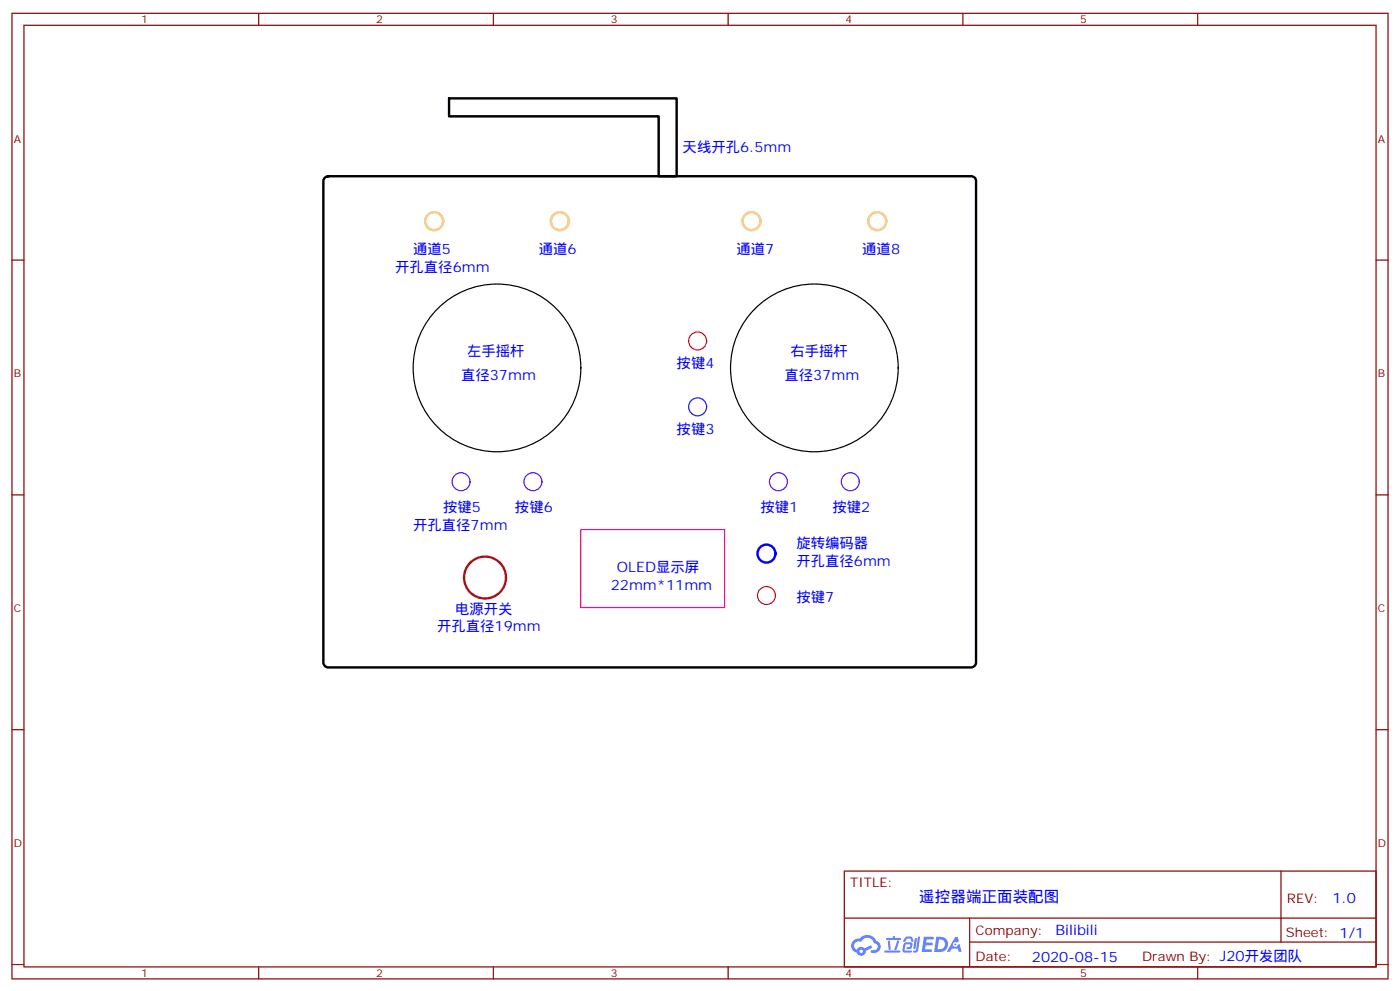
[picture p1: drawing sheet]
<svg xmlns="http://www.w3.org/2000/svg" width="412mm" height="292mm" viewBox="0 0 412 292" stroke-linecap="round" stroke-linejoin="round" font-family="sans-serif">
<g fill="none" stroke="#870000" stroke-width=".35">
<path d="M3.5 3.9h405.4v284.4h-405.4zM7.1 7.4h398.2v277.3h-398.2zM76.2 3.9v3.5M145.3 3.9v3.5M214.5 3.9v3.5M283.6 3.9v3.5M352.8 3.9v3.5M3.5 76.6h3.6M405.3 76.6h3.6M3.5 145.7h3.6M405.3 145.7h3.6M3.5 214.9h3.6"/>
<path d="M405.3 214.9h3.6M248.7 256.5h156.6v28.2h-156.6zM377.3 256.5v20.9M248.7 270.4h156.5M285.6 277.4h119.6M285.6 270.4v14.1M3.5 284h3.6M76.2 284.7v3.6M145.3 284.7v3.6M214.5 284.7v3.6M283.6 284.7v3.6M352.8 284.7v3.6"/>
<path d="M405.3 284h3.6"/>
</g>
<g fill="#5487ff">
<path d="M272.1 275.8h2.6l.3 .2-.1 .6h-2l-.1 1h1.6l.4 .4-.4 .4h-1.7l-.2 1.1 1.8 .1 .3 .3-.2 .4h-2.9z"/>
<path d="M281.4 275.9h.7l.4 1.3-.7 .3a.74 .74 0 0 0-1.1 .3 .74 .74 0 0 0 .5 1.1 .74 .74 0 0 0 .9-.7l.5-.3 .7 2.4h-.9l-.2-1h-1.9l-.5 1h-.9z"/>
<path d="M269.5 276.3h.6l-.4 2.9a.31 .31 0 0 1-.3 .3 .31 .31 0 0 1-.3-.3z"/>
<path d="M270.4 275.8h.6l-.5 4a.89 .89 0 0 1-.7 .7 .89 .89 0 0 1-.9-.3l1-.5z"/>
<path d="M266.8 276l.6-.2 1.2 .1 .5 1.3-.6 .1-.4-.9-1 .1a.95 .95 0 0 1-1 .8l-.1-.2z"/>
<path d="M266.4 277.7l1.8-.2a1.04 1.04 0 0 1 .6 1.1 1.04 1.04 0 0 1-.8 .9h-.7a.29 .29 0 0 1-.3-.4 .29 .29 0 0 1 .3-.2h.7l.2-.8h-1.4l-.4 1.8h1.9a.29 .29 0 0 1 .3 .3 .29 .29 0 0 1-.3 .3h-2l-.4-.3 .2-2.1z"/>
<path d="M260.5 279.9h4.4a.3 .3 0 0 1 .3 .3 .3 .3 0 0 1-.3 .3h-4.3z"/>
<path d="M264.3 277h.6l-.5 1.6a1.02 1.02 0 0 1-.7 1.2l-.2-.3z"/>
<path d="M261.5 277h.6l.3 2.4-.3 .3-.3-.2z"/>
<path d="M261.1 276.2h1.9l.2-.5h.5l-.1 .5h1.5a.29 .29 0 0 1 .3 .3 .29 .29 0 0 1-.3 .3h-3.9z"/>
<path d="M275.8 275.9l-.6 4.4h1.4a2.27 2.27 0 0 0 2.7-2.3 2.27 2.27 0 0 0-2.7-2.1zM276.6 276.6a1.5 1.5 0 0 1 1.8 1.6 1.5 1.5 0 0 1-1.9 1.3h-.3z"/>
<path d="M251.4 277a2.09 2.09 0 0 0 1 3.5 1.37 1.37 0 0 0 1.5 .9 1.37 1.37 0 0 0 1.1-1.4l2-1-.5-.7-1.8 1a1.4 1.4 0 0 0-2.3 .4 1.32 1.32 0 0 1-.6-1.9 1.32 1.32 0 0 1 1.9-.4 2.02 2.02 0 0 1 2-1.3 2.02 2.02 0 0 1 1.8 1.7 1.09 1.09 0 0 1 1.1 1.3 1.09 1.09 0 0 1-1.6 .7 .41 .41 0 0 0-.5 .3 .41 .41 0 0 0 .4 .5 1.89 1.89 0 0 0 2.4-1.2 1.89 1.89 0 0 0-1.2-2.4 2.98 2.98 0 0 0-5-.6l-1 .1zM253.2 280.1a.52 .52 0 0 1 1 0 .52 .52 0 0 1-1 0z"/>
<circle cx="281.4" cy="278.1" r=".28"/>
</g>
<path d="M132.3 29h67v22.9h-5.3v-17.6h-61.7zM95.6 52.5l1.1-.6h189.4a1.41 1.41 0 0 1 1.4 1.4v141.8a1.51 1.51 0 0 1-1.4 1.4h-189.4a1.51 1.51 0 0 1-1.5-1.4v-141.8z" fill="none" stroke="#000" stroke-width=".71"/>
<g fill="none" stroke="#000" stroke-width=".35">
<circle cx="146.4" cy="108.3" r="24.7"/>
<circle cx="239.9" cy="108.3" r="24.7"/>
</g>
<path d="M171.1 156h42.3v22.9h-42.3z" fill="none" stroke="#f0f" stroke-width=".35"/>
<g fill="none" stroke="#60f" stroke-width=".35">
<circle cx="135.8" cy="141.9" r="2.65"/>
<circle cx="157" cy="141.9" r="2.65"/>
<circle cx="229.3" cy="141.9" r="2.65"/>
<circle cx="250.5" cy="141.9" r="2.65"/>
</g>
<g fill="none" stroke="#f00" stroke-width=".35">
<circle cx="205.5" cy="100.4" r="2.65"/>
<circle cx="225.8" cy="175.4" r="2.65"/>
</g>
<circle cx="205.5" cy="119.8" r="2.65" fill="none" stroke="#30f" stroke-width=".35"/>
<circle cx="225.8" cy="163" r="2.65" fill="none" stroke="#00f" stroke-width=".71"/>
<g fill="none" stroke="#fc6" stroke-width=".71">
<circle cx="127.9" cy="65.1" r="2.65"/>
<circle cx="164.9" cy="65.1" r="2.65"/>
<circle cx="221.4" cy="65.1" r="2.65"/>
<circle cx="258.4" cy="65.1" r="2.65"/>
</g>
<circle cx="142.9" cy="170.1" r="6.2" fill="none" stroke="#f00" stroke-width=".71"/>
<text font-size="4.6" fill="#00f" x="270.8" y="265.5">遥控器端正面装配图</text>
<g font-size="4.2" fill="#00f">
<text x="201.1" y="44.8">天线开孔6.5mm</text>
<text x="121.7" y="74.8">通道5</text>
<text x="158.7" y="74.8">通道6</text>
<text x="217" y="74.8">通道7</text>
<text x="254" y="74.8">通道8</text>
<text x="116.4" y="80.1">开孔直径6mm</text>
<text x="137.6" y="104.8">左手摇杆</text>
<text x="232.8" y="104.8">右手摇杆</text>
<text x="135.8" y="111.9">直径37mm</text>
<text x="199.3" y="108.3">按键4</text>
<text x="231.1" y="111.9">直径37mm</text>
<text x="199.3" y="127.7">按键3</text>
<text x="121.7" y="156">开孔直径7mm</text>
<text x="130.5" y="150.7">按键5</text>
<text x="151.7" y="150.7">按键6</text>
<text x="224" y="150.7">按键1</text>
<text x="245.2" y="150.7">按键2</text>
<text x="234.6" y="161.3">旋转编码器</text>
<text x="234.6" y="166.5">开孔直径6mm</text>
<text x="179.9" y="173.6">22mm*11mm</text>
<text x="181.7" y="168.3">OLED显示屏</text>
<text x="234.6" y="177.1">按键7</text>
<text x="128.8" y="185.9">开孔直径19mm</text>
<text x="134.1" y="180.7">电源开关</text>
<text x="392.5" y="265.8">1.0</text>
<text x="310.9" y="275.3">Bilibili</text>
<text x="304" y="283.1">2020-08-15</text>
</g>
<g font-size="3.9" fill="#800">
<text x="250.5" y="261.1">TITLE:</text>
<text x="379.1" y="265.8">REV:</text>
<text x="287.4" y="275.3">Company:</text>
<text x="378.7" y="275.9">Sheet: 1/1</text>
<text x="287.4" y="283">Date:</text>
<text x="336.4" y="283.1">Drawn By: J20开发团队</text>
</g>
<g font-size="3.2" fill="#800">
<text x="41.6" y="6.9">1</text>
<text x="110.8" y="6.9">2</text>
<text x="179.9" y="6.9">3</text>
<text x="249.1" y="6.9">4</text>
<text x="318.2" y="6.9">5</text>
<text x="4.1" y="42">A</text>
<text x="405.9" y="42">A</text>
<text x="4.1" y="111.2">B</text>
<text x="405.9" y="111.2">B</text>
<text x="4.1" y="180.3">C</text>
<text x="405.9" y="180.3">C</text>
<text x="4.1" y="249.4">D</text>
<text x="405.9" y="249.4">D</text>
<text x="41.6" y="287.7">1</text>
<text x="110.8" y="287.7">2</text>
<text x="179.9" y="287.7">3</text>
<text x="249.1" y="287.7">4</text>
<text x="318.2" y="287.7">5</text>
</g>
</svg>
